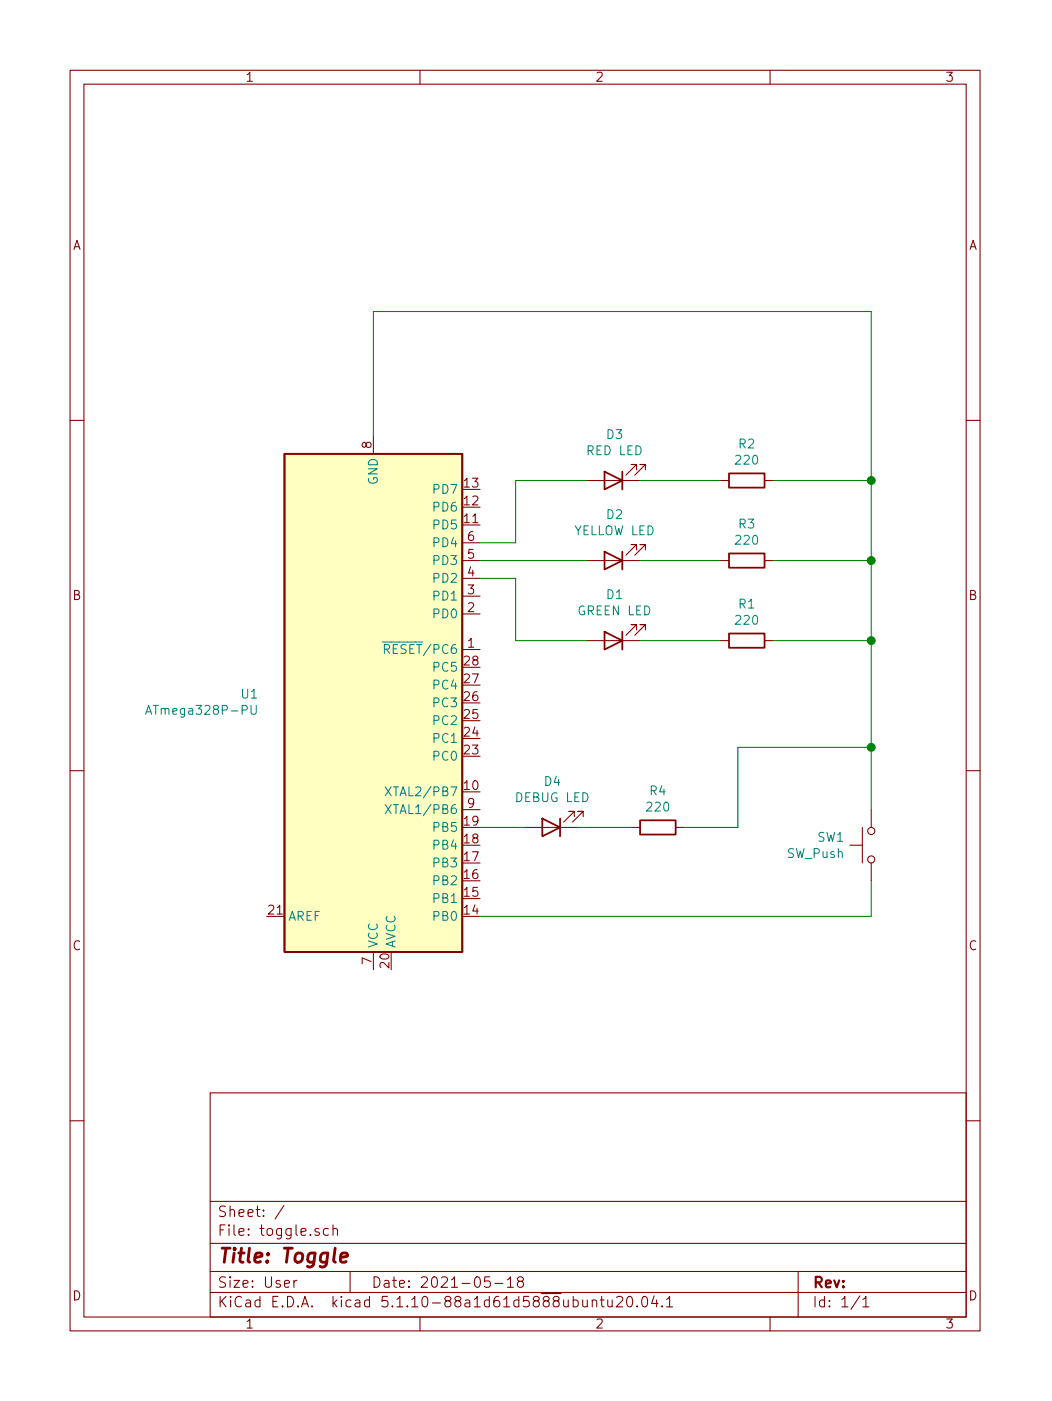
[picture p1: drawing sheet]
<svg xmlns="http://www.w3.org/2000/svg" width="150mm" height="200mm" viewBox="0 0 150 200" stroke-linecap="round" stroke-linejoin="round" font-family="sans-serif">
<g fill="none" stroke="#840000" stroke-width=".15">
<path d="M10 10h130v180h-130zM12 12h126v176h-126zM60 10v2M110 10v2M10 60h2M53.3 62.3v2.5M66 77.5h2.6M83.8 68.6h7.6M90.9 78.5v-.8h-.7h.7l-1.5 1.6M90.9 67.1v-.8h-.7h.7l-1.5 1.5M92.2 78.5v-.8h-.8h.8l-1.5 1.6M92.2 67.1v-.8h-.8h.8l-1.5 1.5"/>
<path d="M102.9 68.6h1.2M109.2 68.6h1.3M138 60h2M66 92.7h2.6M66 87.7h2.6M66 85.1h2.6M66 82.6h2.6M66 80h2.6M83.8 91.5h7.6M83.8 80h7.6M90.9 89.9v-.7h-.7h.7l-1.5 1.5M92.2 89.9v-.7h-.8h.8l-1.5 1.5"/>
<path d="M102.9 91.5h1.2M102.9 80h1.2M109.2 91.5h1.3M109.2 80h1.3M10 110h2M66 115.6h2.6M74.9 118.1h7.6M82 116.6v-.8h-.7h.7l-1.5 1.6M83.3 116.6v-.8h-.8h.8l-1.5 1.6M90.2 118.1h1.2M96.5 118.1h1.3M123.2 118.1v5.1"/>
<path d="M124.5 115.6v2.5M138 110h2M53.3 135.9v2.6M121.4 120.7h1.8M124.5 123.2v2.6M30 156h108v32h-108zM10 160h2M30 177.5h108M30 171.5h108M40.6 172.1l-1.3 1.9M46.9 175.5l-.4-.1-.3 .3 .1 .6 .2 .1 .4-.1M47.6 175.5a.38 .38 0 0 1 .6 .1v.8"/>
<path d="M47.6 174.9v1.5M138 160h2M30 184.5h108M30 181.5h108M42 182.8v1M42.4 182.8l-.3 .1-.1 .2M50 181.5v3M60 188v2M70 182.3h-.7l-.1 .7a.65 .65 0 0 1 .7-.1 .61 .61 0 0 1 .1 .8h-.1a.61 .61 0 0 1-.7 0M70.7 183.2h1.1M72.5 182.7l.4-.4v1.5M72.5 183.8h.8"/>
<path d="M74.2 182.9l-.3-.2 .3-.4a.47 .47 0 0 1 .6 .3l-.2 .3h-.4a.48 .48 0 0 0-.2 .8 .48 .48 0 0 0 .8-.2l-.1-.4-.2-.2M84.6 185.7a.38 .38 0 0 1 .6 .1v.8M84.6 185.6v1M85.8 185.6h.5M86 185.1v1.3l.2 .2h.1M86.8 185.6l.1 .9a.4 .4 0 0 0 .6 0M87.5 185.6v1M88.1 185.2l.2-.1 .5 .1a.37 .37 0 0 1 .1 .5l-.9 .9h1M89.7 185.2a.35 .35 0 0 1 .3-.1 .35 .35 0 0 1 .3 .3 .78 .78 0 0 1-.4 1.2 .87 .87 0 0 1-.2-1.4zM91 186.5h.1l-.1 .1v-.1v.1M91.9 185.2a.37 .37 0 0 1 .6 .2v.3a.72 .72 0 0 1-.3 .9l-.4-.1a1.26 1.26 0 0 1 .1-1.3zM93.4 185l-.3 1.1h.9"/>
<path d="M93.8 185.6v1M94.6 186.5h.1l-.1 .1-.1-.1h.1v.1M95.2 185.5l.5-.4v1.5M95.2 186.6h.9M110 188v2M114 181.5v6.5M122.8 185l-1.2 1.9M123.3 185.5l.3-.2 .1-.2v1.5M123.3 186.6h.8"/>
<circle cx="124.5" cy="118.6" r=".51"/>
<circle cx="124.5" cy="122.7" r=".51"/>
</g>
<path d="M48.7 179.6l.9-.3v-.3l-.6-.1-.2 .1-.1 .2-.1 .7 .1 .2 .2 .1 .6-.1" fill="none" stroke="#840000" stroke-width=".41"/>
<g fill="none" stroke="#840000" stroke-width=".25">
<path d="M40.6 64.8h25.4v71.1h-25.4zM86.4 78.8l2.5 1.2-2.5 1.3zM86.4 67.3l2.5 1.3-2.5 1.3zM88.9 67.3v2.6M88.9 78.8v2.5M104.1 79h5.1v2.1h-5.1zM104.1 67.6h5.1v2h-5.1zM86.4 90.2l2.5 1.3-2.5 1.2zM88.9 90.2v2.5M104.1 90.4h5.1v2.1h-5.1zM77.5 116.9l2.5 1.2-2.5 1.3zM80 116.9v2.5"/>
<path d="M91.4 117.1h5.1v2.1h-5.1z"/>
</g>
<path d="M40.6 64.8h25.4v71.1h-25.4z" fill="#ffffc2" stroke="#ffffc2" stroke-width=".14"/>
<path d="M54.6 91.7h1.3M54.9 92.7l.6-.1a.34 .34 0 0 0 .2-.3 .34 .34 0 0 0-.3-.3h-.5v1.3M55.2 92.7l.5 .6M20.8 102l.4-1.3 .5 1.3M20.9 101.6h.6M35.9 100.7v1.1l.2 .2 .4-.1 .1-.1v-1.1M55 112.3l.9 1.3M55 114.9l.9 1.3M55.9 112.3l-.9 1.3M55.9 114.9l-.9 1.3" fill="none" stroke="#008484" stroke-width=".15"/>
<g fill="none" stroke="#008400" stroke-width=".15">
<path d="M53.3 62.3v-17.8h71.2v71.1M83.8 68.6h-10.1v8.9h-5.1M91.4 68.6h11.5M110.5 68.6h14M68.6 80h15.2M68.6 82.6h5.1v8.9h10.1M91.4 80h11.5M91.4 91.5h11.5M110.5 80h14M110.5 91.5h14M68.6 118.1h6.3M82.5 118.1h7.7"/>
<path d="M124.5 106.7h-19.1v11.4h-7.6M124.5 125.8v5h-55.9"/>
</g>
<g fill="#008400" stroke="#008400" stroke-width=".25">
<circle cx="124.5" cy="91.5" r=".51"/>
<circle cx="124.5" cy="80" r=".51"/>
<circle cx="124.5" cy="68.6" r=".51"/>
<circle cx="124.5" cy="106.7" r=".51"/>
</g>
<text font-size="2.8" fill="#840000" x="31" y="180.3">Title: Toggle</text>
<g font-size="2.1" fill="#840000">
<text x="31" y="173.8">Sheet: /</text>
<text x="31" y="176.5">File: toggle.sch</text>
<text x="31" y="183.9">Size: User</text>
<text x="53" y="183.9">Date: 2021-05-18</text>
<text x="116" y="183.9">Rev:</text>
<text x="31" y="186.7">KiCad E.D.A. kicad 5.1.10-88a1d61d5888ubuntu20.04.1</text>
<text x="116" y="186.7">Id: 1/1</text>
</g>
<g font-size="1.8" fill="#840000">
<text x="35" y="11.7">1</text>
<text x="85" y="11.7">2</text>
<text x="135" y="11.7">3</text>
<text x="10.4" y="35.7">A</text>
<text x="138.4" y="35.7">A</text>
<text x="53.1" y="64" transform="rotate(-90 53.1 64)">8</text>
<text x="66.3" y="69.6">13</text>
<text x="66.3" y="74.7">11</text>
<text x="66.3" y="72.2">12</text>
<text x="66.8" y="77.2">6</text>
<text x="66.8" y="82.3">4</text>
<text x="66.8" y="79.8">5</text>
<text x="10.4" y="85.6">B</text>
<text x="66.8" y="87.4">2</text>
<text x="66.8" y="84.9">3</text>
<text x="138.4" y="85.6">B</text>
<text x="66.3" y="95">28</text>
<text x="66.8" y="92.5">1</text>
<text x="66.3" y="100.1">26</text>
<text x="66.3" y="97.6">27</text>
<text x="66.3" y="107.7">23</text>
<text x="66.3" y="105.2">24</text>
<text x="66.3" y="102.6">25</text>
<text x="66.3" y="112.8">10</text>
<text x="66.3" y="117.9">19</text>
<text x="66.8" y="115.3">9</text>
<text x="66.3" y="125.5">16</text>
<text x="66.3" y="123">17</text>
<text x="66.3" y="120.4">18</text>
<text x="38.4" y="130.6">21</text>
<text x="66.3" y="130.6">14</text>
<text x="66.3" y="128">15</text>
<text x="10.4" y="135.7">C</text>
<text x="53.1" y="137.7" transform="rotate(-90 53.1 137.7)">7</text>
<text x="138.4" y="135.7">C</text>
<text x="55.6" y="138.2" transform="rotate(-90 55.6 138.2)">20</text>
<text x="10.4" y="185.6">D</text>
<text x="138.4" y="185.6">D</text>
<text x="35" y="189.7">1</text>
<text x="85" y="189.7">2</text>
<text x="135" y="189.7">3</text>
</g>
<g font-size="1.8" fill="#008484">
<text x="83.9" y="65">RED LED</text>
<text x="86.7" y="62.7">D3</text>
<text x="105.6" y="64">R2</text>
<text x="54" y="69.2" transform="rotate(-90 54 69.2)">GND</text>
<text x="62.1" y="70.5">PD7</text>
<text x="105.2" y="66.3">220</text>
<text x="62.1" y="75.6">PD5</text>
<text x="62.1" y="73.1">PD6</text>
<text x="82" y="76.4">YELLOW LED</text>
<text x="86.7" y="74.1">D2</text>
<text x="105.2" y="77.8">220</text>
<text x="105.6" y="75.5">R3</text>
<text x="62.1" y="83.2">PD2</text>
<text x="62.1" y="80.7">PD3</text>
<text x="62.1" y="78.1">PD4</text>
<text x="62.1" y="88.3">PD0</text>
<text x="62.1" y="85.8">PD1</text>
<text x="82.6" y="87.9">GREEN LED</text>
<text x="86.7" y="85.5">D1</text>
<text x="105.2" y="89.2">220</text>
<text x="105.6" y="86.9">R1</text>
<text x="55.7" y="93.4">RESET/PC6</text>
<text x="62.1" y="95.9">PC5</text>
<text x="34.5" y="99.7">U1</text>
<text x="62.1" y="101">PC3</text>
<text x="62.1" y="98.5">PC4</text>
<text x="21.7" y="102.1">ATmega328P-PU</text>
<text x="62.1" y="106.1">PC1</text>
<text x="62.1" y="103.5">PC2</text>
<text x="56" y="113.7">XTAL2/PB7</text>
<text x="62.1" y="108.6">PC0</text>
<text x="77.8" y="112.2">D4</text>
<text x="92.9" y="113.6">R4</text>
<text x="56" y="116.2">XTAL1/PB6</text>
<text x="62.1" y="118.8">PB5</text>
<text x="73.7" y="114.5">DEBUG LED</text>
<text x="92.5" y="115.9">220</text>
<text x="62.1" y="123.9">PB3</text>
<text x="62.1" y="121.3">PB4</text>
<text x="112.4" y="122.5">SW_Push</text>
<text x="116.8" y="120.2">SW1</text>
<text x="41.1" y="131.5">AREF</text>
<text x="62.1" y="131.5">PB0</text>
<text x="62.1" y="128.9">PB1</text>
<text x="62.1" y="126.4">PB2</text>
<text x="54" y="135.4" transform="rotate(-90 54 135.4)">VCC</text>
<text x="56.5" y="135.4" transform="rotate(-90 56.5 135.4)">AVCC</text>
</g>
</svg>
